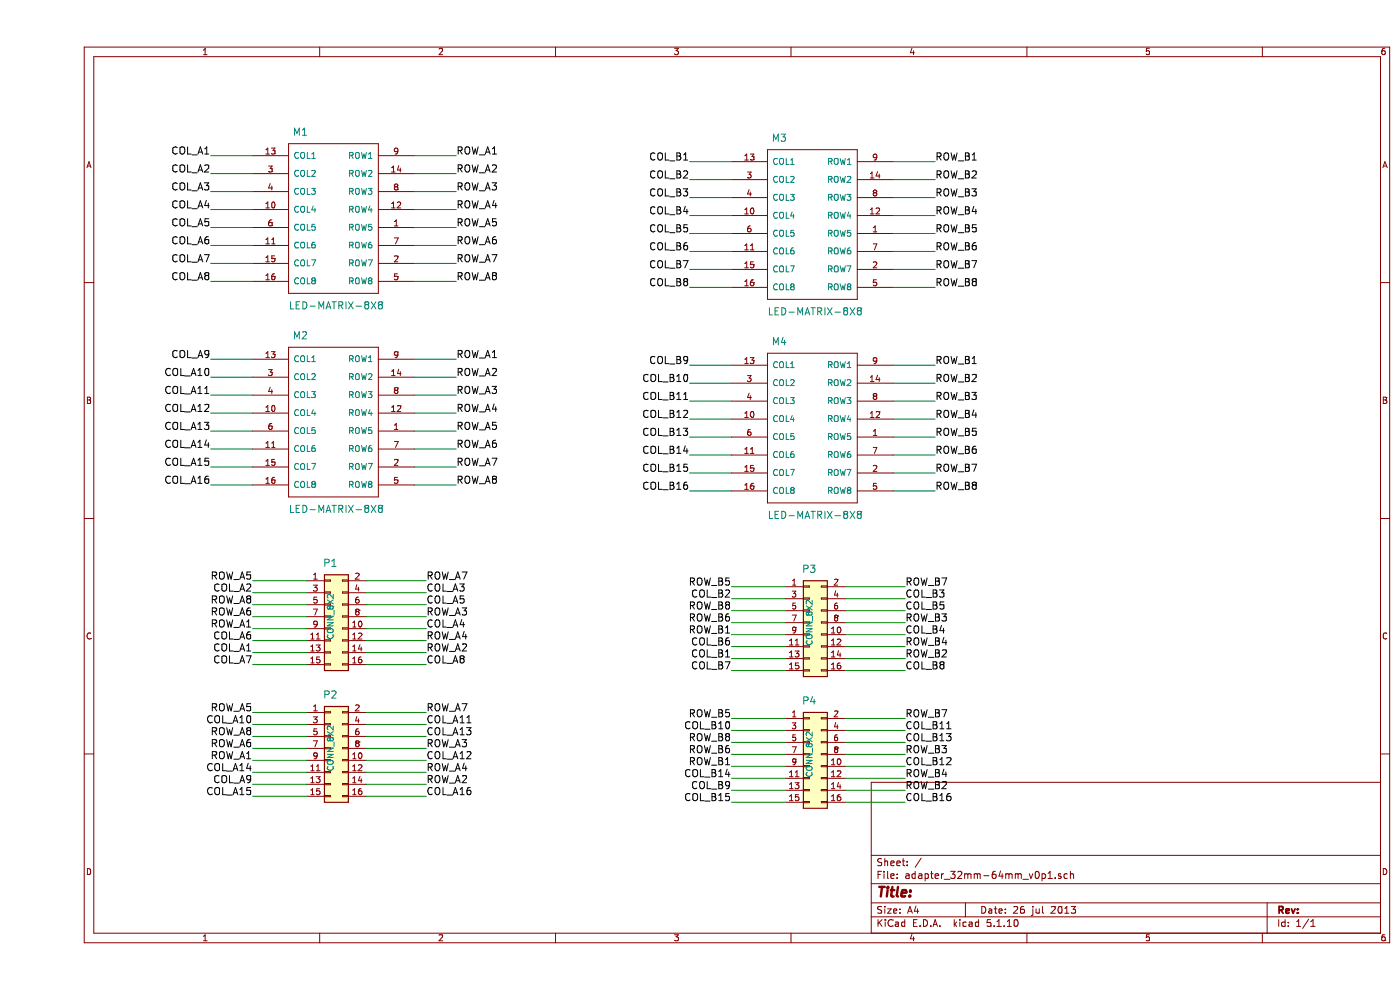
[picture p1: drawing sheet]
EESchema Schematic File Version 4
EELAYER 30 0
EELAYER END
$Descr A4 11693 8268
encoding utf-8
Sheet 1 1
Title ""
Date "26 jul 2013"
Rev ""
Comp ""
Comment1 ""
Comment2 ""
Comment3 ""
Comment4 ""
$EndDescr
$Comp
L adapter_32mm-64mm_v0p1:LED-MATRIX-8X8 M3
U 1 1
P 6500 1850
F 0 "M3" H 6200 2550 60  0000 C CNN
F 1 "LED-MATRIX-8X8" H 6500 1100 60  0000 C CNN
F 2 "" H 6500 1850 50  0001 C CNN
F 3 "" H 6500 1850 50  0001 C CNN
	1    6500 1850
	1    0    0    -1  
$EndComp
$Comp
L Connector_Generic:Conn_02x08_Odd_Even P3
U 1 1
P 6450 5200
F 0 "P3" H 6450 5650 60  0000 C CNN
F 1 "CONN_8X2" V 6450 5200 50  0000 C CNN
F 2 "" H 6450 5200 50  0001 C CNN
F 3 "" H 6450 5200 50  0001 C CNN
	1    6450 5200
	1    0    0    -1  
$EndComp
Wire Wire Line
	6750 5500 7250 5500
Wire Wire Line
	6750 5300 7250 5300
Wire Wire Line
	6750 5100 7250 5100
Wire Wire Line
	6750 4900 7250 4900
Wire Wire Line
	6250 5500 5800 5500
Wire Wire Line
	6250 5300 5800 5300
Wire Wire Line
	6250 5100 5800 5100
Wire Wire Line
	6250 4900 5800 4900
Wire Wire Line
	7150 2250 7500 2250
Wire Wire Line
	7150 1950 7500 1950
Wire Wire Line
	7150 1650 7500 1650
Wire Wire Line
	7150 1350 7500 1350
Wire Wire Line
	5800 2250 5450 2250
Wire Wire Line
	5800 1950 5450 1950
Wire Wire Line
	5800 1500 5450 1500
Wire Wire Line
	5800 1800 5450 1800
Wire Wire Line
	5800 1650 5450 1650
Wire Wire Line
	5800 1350 5450 1350
Wire Wire Line
	5800 2100 5450 2100
Wire Wire Line
	5800 2400 5450 2400
Wire Wire Line
	7150 1500 7500 1500
Wire Wire Line
	7150 1800 7500 1800
Wire Wire Line
	7150 2100 7500 2100
Wire Wire Line
	7150 2400 7500 2400
Wire Wire Line
	6250 5000 5800 5000
Wire Wire Line
	6250 5200 5800 5200
Wire Wire Line
	6250 5400 5800 5400
Wire Wire Line
	6250 5600 5800 5600
Wire Wire Line
	6750 5000 7250 5000
Wire Wire Line
	6750 5200 7250 5200
Wire Wire Line
	6750 5400 7250 5400
Wire Wire Line
	6750 5600 7250 5600
Text Label 5450 1350 2    60   ~ 0
COL_B1
Text Label 5450 1500 2    60   ~ 0
COL_B2
Text Label 5450 1650 2    60   ~ 0
COL_B3
Text Label 5450 1800 2    60   ~ 0
COL_B4
Text Label 5450 1950 2    60   ~ 0
COL_B5
Text Label 5450 2100 2    60   ~ 0
COL_B6
Text Label 5450 2250 2    60   ~ 0
COL_B7
Text Label 5450 2400 2    60   ~ 0
COL_B8
Text Label 7500 1350 0    60   ~ 0
ROW_B1
Text Label 7500 1500 0    60   ~ 0
ROW_B2
Text Label 7500 1650 0    60   ~ 0
ROW_B3
Text Label 7500 1800 0    60   ~ 0
ROW_B4
Text Label 7500 1950 0    60   ~ 0
ROW_B5
Text Label 7500 2100 0    60   ~ 0
ROW_B6
Text Label 7500 2250 0    60   ~ 0
ROW_B7
Text Label 7500 2400 0    60   ~ 0
ROW_B8
Text Label 5800 4900 2    60   ~ 0
ROW_B5
Text Label 5800 5000 2    60   ~ 0
COL_B2
Text Label 5800 5100 2    60   ~ 0
ROW_B8
Text Label 5800 5200 2    60   ~ 0
ROW_B6
Text Label 5800 5300 2    60   ~ 0
ROW_B1
Text Label 5800 5400 2    60   ~ 0
COL_B6
Text Label 5800 5500 2    60   ~ 0
COL_B1
Text Label 5800 5600 2    60   ~ 0
COL_B7
Text Label 7250 4900 0    60   ~ 0
ROW_B7
Text Label 7250 5000 0    60   ~ 0
COL_B3
Text Label 7250 5100 0    60   ~ 0
COL_B5
Text Label 7250 5200 0    60   ~ 0
ROW_B3
Text Label 7250 5300 0    60   ~ 0
COL_B4
Text Label 7250 5400 0    60   ~ 0
ROW_B4
Text Label 7250 5500 0    60   ~ 0
ROW_B2
Text Label 7250 5600 0    60   ~ 0
COL_B8
Text Label 7250 6700 0    60   ~ 0
COL_B16
Text Label 7250 6600 0    60   ~ 0
ROW_B2
Text Label 7250 6500 0    60   ~ 0
ROW_B4
Text Label 7250 6400 0    60   ~ 0
COL_B12
Text Label 7250 6300 0    60   ~ 0
ROW_B3
Text Label 7250 6200 0    60   ~ 0
COL_B13
Text Label 7250 6100 0    60   ~ 0
COL_B11
Text Label 7250 6000 0    60   ~ 0
ROW_B7
Text Label 5800 6700 2    60   ~ 0
COL_B15
Text Label 5800 6600 2    60   ~ 0
COL_B9
Text Label 5800 6500 2    60   ~ 0
COL_B14
Text Label 5800 6400 2    60   ~ 0
ROW_B1
Text Label 5800 6300 2    60   ~ 0
ROW_B6
Text Label 5800 6200 2    60   ~ 0
ROW_B8
Text Label 5800 6100 2    60   ~ 0
COL_B10
Text Label 5800 6000 2    60   ~ 0
ROW_B5
Text Label 7500 4100 0    60   ~ 0
ROW_B8
Text Label 7500 3950 0    60   ~ 0
ROW_B7
Text Label 7500 3800 0    60   ~ 0
ROW_B6
Text Label 7500 3650 0    60   ~ 0
ROW_B5
Text Label 7500 3500 0    60   ~ 0
ROW_B4
Text Label 7500 3350 0    60   ~ 0
ROW_B3
Text Label 7500 3200 0    60   ~ 0
ROW_B2
Text Label 7500 3050 0    60   ~ 0
ROW_B1
Text Label 5450 4100 2    60   ~ 0
COL_B16
Text Label 5450 3950 2    60   ~ 0
COL_B15
Text Label 5450 3800 2    60   ~ 0
COL_B14
Text Label 5450 3650 2    60   ~ 0
COL_B13
Text Label 5450 3500 2    60   ~ 0
COL_B12
Text Label 5450 3350 2    60   ~ 0
COL_B11
Text Label 5450 3200 2    60   ~ 0
COL_B10
Text Label 5450 3050 2    60   ~ 0
COL_B9
Wire Wire Line
	6750 6700 7250 6700
Wire Wire Line
	6750 6500 7250 6500
Wire Wire Line
	6750 6100 7250 6100
Wire Wire Line
	6250 6700 5800 6700
Wire Wire Line
	6250 6500 5800 6500
Wire Wire Line
	6250 6300 5800 6300
Wire Wire Line
	6250 6100 5800 6100
Wire Wire Line
	7150 4100 7500 4100
Wire Wire Line
	7150 3800 7500 3800
Wire Wire Line
	7150 3500 7500 3500
Wire Wire Line
	7150 3200 7500 3200
Wire Wire Line
	5800 4100 5450 4100
Wire Wire Line
	5800 3800 5450 3800
Wire Wire Line
	5800 3050 5450 3050
Wire Wire Line
	5800 3350 5450 3350
Wire Wire Line
	5800 3500 5450 3500
Wire Wire Line
	5800 3200 5450 3200
Wire Wire Line
	5800 3650 5450 3650
Wire Wire Line
	5800 3950 5450 3950
Wire Wire Line
	7150 3050 7500 3050
Wire Wire Line
	7150 3350 7500 3350
Wire Wire Line
	7150 3650 7500 3650
Wire Wire Line
	7150 3950 7500 3950
Wire Wire Line
	6250 6000 5800 6000
Wire Wire Line
	6250 6200 5800 6200
Wire Wire Line
	6250 6400 5800 6400
Wire Wire Line
	6250 6600 5800 6600
Wire Wire Line
	6750 6000 7250 6000
Wire Wire Line
	6750 6200 7250 6200
Wire Wire Line
	6750 6400 7250 6400
Wire Wire Line
	6750 6600 7250 6600
$Comp
L Connector_Generic:Conn_02x08_Odd_Even P4
U 1 1
P 6450 6300
F 0 "P4" H 6450 6750 60  0000 C CNN
F 1 "CONN_8X2" V 6450 6300 50  0000 C CNN
F 2 "" H 6450 6300 50  0001 C CNN
F 3 "" H 6450 6300 50  0001 C CNN
	1    6450 6300
	1    0    0    -1  
$EndComp
$Comp
L adapter_32mm-64mm_v0p1:LED-MATRIX-8X8 M4
U 1 1
P 6500 3550
F 0 "M4" H 6200 4250 60  0000 C CNN
F 1 "LED-MATRIX-8X8" H 6500 2800 60  0000 C CNN
F 2 "" H 6500 3550 50  0001 C CNN
F 3 "" H 6500 3550 50  0001 C CNN
	1    6500 3550
	1    0    0    -1  
$EndComp
$Comp
L adapter_32mm-64mm_v0p1:LED-MATRIX-8X8 M2
U 1 1
P 2500 3500
F 0 "M2" H 2200 4200 60  0000 C CNN
F 1 "LED-MATRIX-8X8" H 2500 2750 60  0000 C CNN
F 2 "" H 2500 3500 50  0001 C CNN
F 3 "" H 2500 3500 50  0001 C CNN
	1    2500 3500
	1    0    0    -1  
$EndComp
$Comp
L Connector_Generic:Conn_02x08_Odd_Even P2
U 1 1
P 2450 6250
F 0 "P2" H 2450 6700 60  0000 C CNN
F 1 "CONN_8X2" V 2450 6250 50  0000 C CNN
F 2 "" H 2450 6250 50  0001 C CNN
F 3 "" H 2450 6250 50  0001 C CNN
	1    2450 6250
	1    0    0    -1  
$EndComp
Wire Wire Line
	2750 6550 3250 6550
Wire Wire Line
	2750 6350 3250 6350
Wire Wire Line
	2750 6150 3250 6150
Wire Wire Line
	2750 5950 3250 5950
Wire Wire Line
	2250 6550 1800 6550
Wire Wire Line
	2250 6350 1800 6350
Wire Wire Line
	2250 6150 1800 6150
Wire Wire Line
	2250 5950 1800 5950
Wire Wire Line
	3150 3900 3500 3900
Wire Wire Line
	3150 3600 3500 3600
Wire Wire Line
	3150 3300 3500 3300
Wire Wire Line
	3150 3000 3500 3000
Wire Wire Line
	1800 3900 1450 3900
Wire Wire Line
	1800 3600 1450 3600
Wire Wire Line
	1800 3150 1450 3150
Wire Wire Line
	1800 3450 1450 3450
Wire Wire Line
	1800 3300 1450 3300
Wire Wire Line
	1800 3000 1450 3000
Wire Wire Line
	1800 3750 1450 3750
Wire Wire Line
	1800 4050 1450 4050
Wire Wire Line
	3150 3150 3500 3150
Wire Wire Line
	3150 3450 3500 3450
Wire Wire Line
	3150 3750 3500 3750
Wire Wire Line
	3150 4050 3500 4050
Wire Wire Line
	2250 6050 1800 6050
Wire Wire Line
	2250 6250 1800 6250
Wire Wire Line
	2250 6450 1800 6450
Wire Wire Line
	2250 6650 1800 6650
Wire Wire Line
	2750 6050 3250 6050
Wire Wire Line
	2750 6250 3250 6250
Wire Wire Line
	2750 6450 3250 6450
Wire Wire Line
	2750 6650 3250 6650
Text Label 1450 3000 2    60   ~ 0
COL_A9
Text Label 1450 3150 2    60   ~ 0
COL_A10
Text Label 1450 3300 2    60   ~ 0
COL_A11
Text Label 1450 3450 2    60   ~ 0
COL_A12
Text Label 1450 3600 2    60   ~ 0
COL_A13
Text Label 1450 3750 2    60   ~ 0
COL_A14
Text Label 1450 3900 2    60   ~ 0
COL_A15
Text Label 1450 4050 2    60   ~ 0
COL_A16
Text Label 3500 3000 0    60   ~ 0
ROW_A1
Text Label 3500 3150 0    60   ~ 0
ROW_A2
Text Label 3500 3300 0    60   ~ 0
ROW_A3
Text Label 3500 3450 0    60   ~ 0
ROW_A4
Text Label 3500 3600 0    60   ~ 0
ROW_A5
Text Label 3500 3750 0    60   ~ 0
ROW_A6
Text Label 3500 3900 0    60   ~ 0
ROW_A7
Text Label 3500 4050 0    60   ~ 0
ROW_A8
Text Label 1800 5950 2    60   ~ 0
ROW_A5
Text Label 1800 6050 2    60   ~ 0
COL_A10
Text Label 1800 6150 2    60   ~ 0
ROW_A8
Text Label 1800 6250 2    60   ~ 0
ROW_A6
Text Label 1800 6350 2    60   ~ 0
ROW_A1
Text Label 1800 6450 2    60   ~ 0
COL_A14
Text Label 1800 6550 2    60   ~ 0
COL_A9
Text Label 1800 6650 2    60   ~ 0
COL_A15
Text Label 3250 5950 0    60   ~ 0
ROW_A7
Text Label 3250 6050 0    60   ~ 0
COL_A11
Text Label 3250 6150 0    60   ~ 0
COL_A13
Text Label 3250 6250 0    60   ~ 0
ROW_A3
Text Label 3250 6350 0    60   ~ 0
COL_A12
Text Label 3250 6450 0    60   ~ 0
ROW_A4
Text Label 3250 6550 0    60   ~ 0
ROW_A2
Text Label 3250 6650 0    60   ~ 0
COL_A16
Text Label 3250 5550 0    60   ~ 0
COL_A8
Text Label 3250 5450 0    60   ~ 0
ROW_A2
Text Label 3250 5350 0    60   ~ 0
ROW_A4
Text Label 3250 5250 0    60   ~ 0
COL_A4
Text Label 3250 5150 0    60   ~ 0
ROW_A3
Text Label 3250 5050 0    60   ~ 0
COL_A5
Text Label 3250 4950 0    60   ~ 0
COL_A3
Text Label 3250 4850 0    60   ~ 0
ROW_A7
Text Label 1800 5550 2    60   ~ 0
COL_A7
Text Label 1800 5450 2    60   ~ 0
COL_A1
Text Label 1800 5350 2    60   ~ 0
COL_A6
Text Label 1800 5250 2    60   ~ 0
ROW_A1
Text Label 1800 5150 2    60   ~ 0
ROW_A6
Text Label 1800 5050 2    60   ~ 0
ROW_A8
Text Label 1800 4950 2    60   ~ 0
COL_A2
Text Label 1800 4850 2    60   ~ 0
ROW_A5
Text Label 3500 2350 0    60   ~ 0
ROW_A8
Text Label 3500 2200 0    60   ~ 0
ROW_A7
Text Label 3500 2050 0    60   ~ 0
ROW_A6
Text Label 3500 1900 0    60   ~ 0
ROW_A5
Text Label 3500 1750 0    60   ~ 0
ROW_A4
Text Label 3500 1600 0    60   ~ 0
ROW_A3
Text Label 3500 1450 0    60   ~ 0
ROW_A2
Text Label 3500 1300 0    60   ~ 0
ROW_A1
Text Label 1450 2350 2    60   ~ 0
COL_A8
Text Label 1450 2200 2    60   ~ 0
COL_A7
Text Label 1450 2050 2    60   ~ 0
COL_A6
Text Label 1450 1900 2    60   ~ 0
COL_A5
Text Label 1450 1750 2    60   ~ 0
COL_A4
Text Label 1450 1600 2    60   ~ 0
COL_A3
Text Label 1450 1450 2    60   ~ 0
COL_A2
Text Label 1450 1300 2    60   ~ 0
COL_A1
Wire Wire Line
	2750 5550 3250 5550
Wire Wire Line
	2750 5350 3250 5350
Wire Wire Line
	2750 5150 3250 5150
Wire Wire Line
	2750 4950 3250 4950
Wire Wire Line
	2250 5550 1800 5550
Wire Wire Line
	2250 5350 1800 5350
Wire Wire Line
	2250 5150 1800 5150
Wire Wire Line
	2250 4950 1800 4950
Wire Wire Line
	3150 2350 3500 2350
Wire Wire Line
	3150 2050 3500 2050
Wire Wire Line
	3150 1750 3500 1750
Wire Wire Line
	3150 1450 3500 1450
Wire Wire Line
	1800 2350 1450 2350
Wire Wire Line
	1800 2050 1450 2050
Wire Wire Line
	1800 1300 1450 1300
Wire Wire Line
	1800 1600 1450 1600
Wire Wire Line
	1800 1750 1450 1750
Wire Wire Line
	1800 1450 1450 1450
Wire Wire Line
	1800 1900 1450 1900
Wire Wire Line
	1800 2200 1450 2200
Wire Wire Line
	3150 1300 3500 1300
Wire Wire Line
	3150 1600 3500 1600
Wire Wire Line
	3150 1900 3500 1900
Wire Wire Line
	3150 2200 3500 2200
Wire Wire Line
	2250 4850 1800 4850
Wire Wire Line
	2250 5050 1800 5050
Wire Wire Line
	2250 5250 1800 5250
Wire Wire Line
	2250 5450 1800 5450
Wire Wire Line
	2750 4850 3250 4850
Wire Wire Line
	2750 5050 3250 5050
Wire Wire Line
	2750 5250 3250 5250
Wire Wire Line
	2750 5450 3250 5450
$Comp
L Connector_Generic:Conn_02x08_Odd_Even P1
U 1 1
P 2450 5150
F 0 "P1" H 2450 5600 60  0000 C CNN
F 1 "CONN_8X2" V 2450 5150 50  0000 C CNN
F 2 "" H 2450 5150 50  0001 C CNN
F 3 "" H 2450 5150 50  0001 C CNN
	1    2450 5150
	1    0    0    -1  
$EndComp
$Comp
L adapter_32mm-64mm_v0p1:LED-MATRIX-8X8 M1
U 1 1
P 2500 1800
F 0 "M1" H 2200 2500 60  0000 C CNN
F 1 "LED-MATRIX-8X8" H 2500 1050 60  0000 C CNN
F 2 "" H 2500 1800 50  0001 C CNN
F 3 "" H 2500 1800 50  0001 C CNN
	1    2500 1800
	1    0    0    -1  
$EndComp
Wire Wire Line
	6750 6300 7250 6300
$EndSCHEMATC
